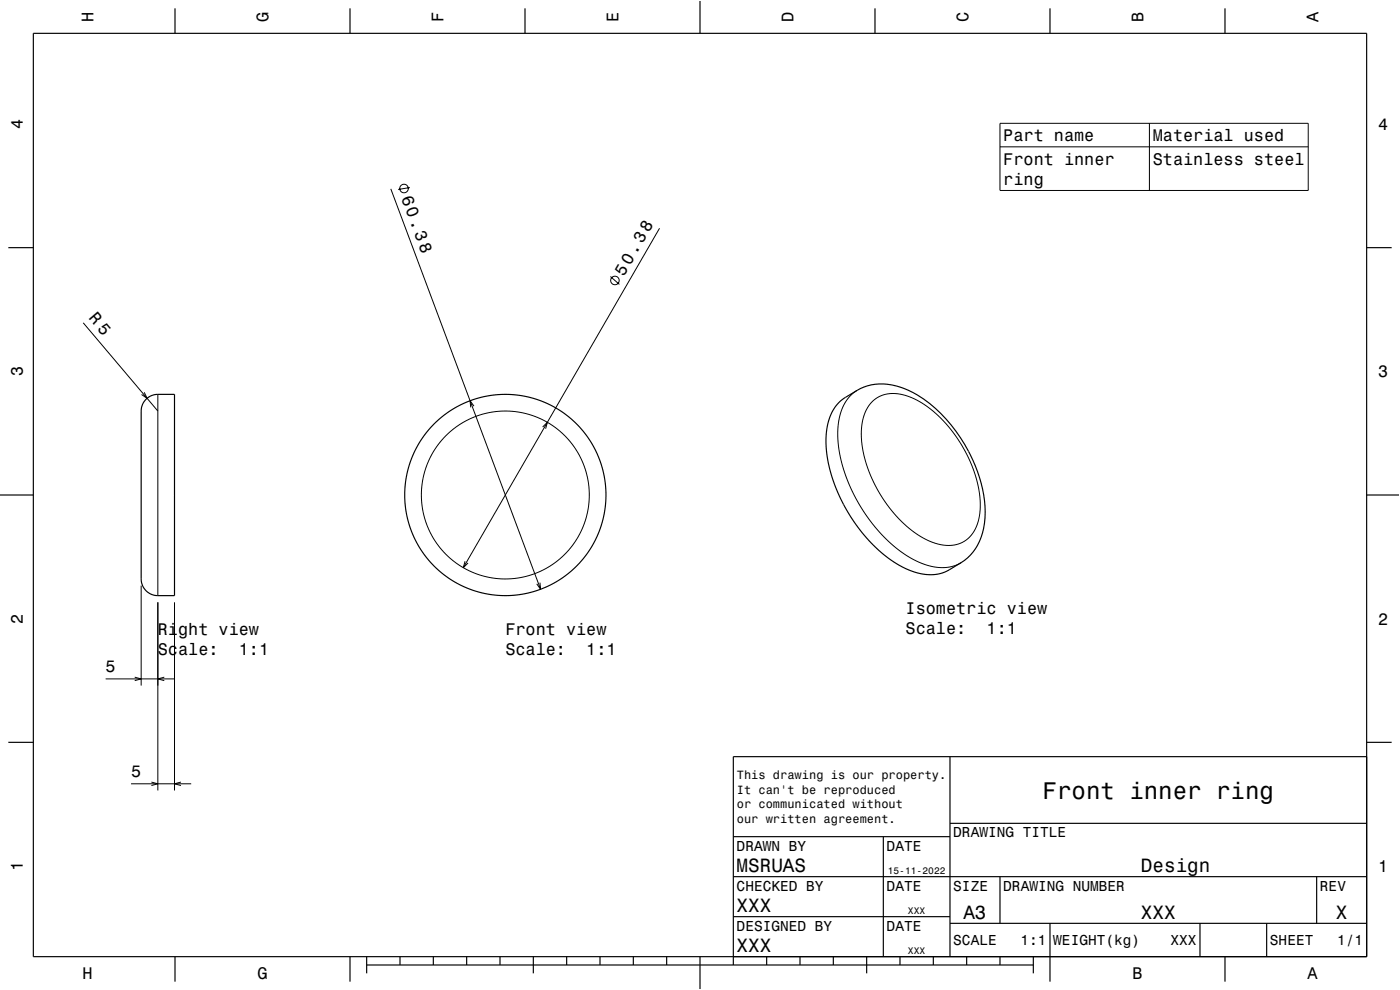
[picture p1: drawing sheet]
<svg xmlns="http://www.w3.org/2000/svg" width="420mm" height="297mm" viewBox="0 0 420 297" stroke-linecap="round" stroke-linejoin="round" font-family="sans-serif">
<g fill="none" stroke="#000" stroke-width=".3">
<path d="M300 37h92.5v20.1h-92.5zM344.8 37v20.1M117.2 56.7l45 120.1M123 56.3l-3.6 .5M300 44h92.5M197.9 68.5l-58.9 101.8M25 96.8l22.4 26.5M183.1 83l2.7 2.3M43.3 117.7l.8 1.8-1.6-1.1M47.4 118.3v60.4M257.1 117.1l-2.6 2.3-1.8 3.2-1.1 3.6-.3 4.8 .6 5 1.3 5.2 1.9 4.9 2.7 5.3 3.4 5 3.6 4.3 4.1 3.7 4.4 3 4.2 2 3.9 .8 3.6-.1 1.7-.5 1.6-.8M142.2 121.9l-1.2-1.7 .2 2"/>
<path d="M162.8 128.1l1.4-1.4-.5 1.9M261.7 120.5l2.2-1.6 2.8-.8 3.5 .2 3.4 1 3.5 1.9 3.7 2.9 3.6 3.7 2.8 3.8 2.7 4.5 2.1 4.7 1.3 4.5 .7 4.3v4.2l-.8 3.4-1.6 3.1-2.1 1.9-2.5 1.1-2.8 .3-3.3-.5-3.3-1.4-3.4-2.1-3.1-2.6-3-3.1-2.9-3.9-2.2-3.6-2.1-4.5-1.4-4.1-.9-4.4-.2-3.9 .5-3.7 1-2.9zM42.4 175.7v30M139.5 168.4l-.5 1.9 1.4-1.4M162 174.8l.2 2-1.2-1.7M47.4 180.7v56.4M52.4 180.7v56.4M31.7 203.7h20.7M40.4 203.2l2 .5-2 .5M49.3 203.2l-1.9 .5 1.9 .5M39.3 235.1h18.1M45.4 234.6l2 .5-2 .6"/>
<path d="M54.3 234.6l-1.9 .5 1.9 .6"/>
<circle cx="121.2" cy="56.6" r="1.28"/>
<circle cx="184.5" cy="84.1" r="1.28"/>
<circle cx="151.6" cy="148.5" r="25.2"/>
</g>
<g fill="none" stroke="#000" stroke-width=".35">
<path d="M10 10h400v277h-400zM52.5 2.5v7.5M105 2.5v7.5M157.5 2.5v7.5M210 0v10M262.5 2.5v7.5M315 2.5v7.5M367.5 2.5v7.5M2.5 74.3h7.5M410 74.3h7.5M43.8 119.8a5 5 0 0 1 3.6-1.5h5v60.4h-5a5 5 0 0 1-5-5v-50.4a5 5 0 0 1 1.4-3.5zM251.6 120.8l2-1.6a18.3 18.3 0 0 1 9-3.9 22.1 22.1 0 0 1 16.2 5.7 45.2 45.2 0 0 1 16.8 32.6 17 17 0 0 1-7.3 15.2l-4.4 2.6-2.4 .8-3.7 .1-3.7-.8-4.2-1.9-4.4-2.9-3.9-3.6-4-4.6-3.2-4.8-2.8-5.4-2.1-5.7-1.3-5.5-.4-5 .4-4.5 1.3-3.7 1-1.7z"/>
<path d="M0 148.5h10M410 148.5h10M2.5 222.7h7.5M285 227v60M410 222.7h7.5M410 227h-190v62.5M220 251h65M265 251v36M285 247h125M220 275h65M220 263h190M285 277h125"/>
<path d="M300 263v14M315 277v17.5M360 277v10M380 277v10M395 263v14M52.5 287v7.5M105 287v7.5M110 289.5h200M110 287v5M120 287v2.5M130 287v2.5M140 287v2.5"/>
<path d="M150 287v2.5M160 287v5M170 287v2.5M180 287v2.5M190 287v2.5M200 287v2.5M210 287v10M230 287v2.5M240 287v2.5M250 287v2.5M260 287v5M270 287v2.5"/>
<path d="M280 287v2.5M290 287v2.5M300 287v2.5M310 287v5M367.5 287v7.5"/>
<circle cx="151.6" cy="148.5" r="30.2"/>
</g>
<path d="M0 0h420v297h-420" fill="none" stroke="#fff" stroke-width=".3"/>
<text font-size="7.2" x="312.8" y="239.6">Front inner ring</text>
<g font-size="5.8">
<text x="221" y="261.6">MSRUAS</text>
<text x="342.3" y="261.6">Design</text>
<text x="221" y="273.6">XXX</text>
<text x="289" y="275.6">A3</text>
<text x="342.3" y="275.6">XXX</text>
<text x="400.8" y="275.6">X</text>
<text x="221" y="285.6">XXX</text>
</g>
<g font-size="5.1">
<text x="120.4" y="59.3" transform="rotate(70 120.4 59.3)">60.38</text>
<text x="187.1" y="83" transform="rotate(-60 187.1 83)">50.38</text>
</g>
<g font-size="5">
<text x="28.1" y="6.5" transform="rotate(-90 28.1 6.5)">H</text>
<text x="80.6" y="6.5" transform="rotate(-90 80.6 6.5)">G</text>
<text x="133.1" y="6.5" transform="rotate(-90 133.1 6.5)">F</text>
<text x="185.6" y="6.5" transform="rotate(-90 185.6 6.5)">E</text>
<text x="238.1" y="6.5" transform="rotate(-90 238.1 6.5)">D</text>
<text x="290.6" y="6.5" transform="rotate(-90 290.6 6.5)">C</text>
<text x="343.1" y="6.5" transform="rotate(-90 343.1 6.5)">B</text>
<text x="395.6" y="6.5" transform="rotate(-90 395.6 6.5)">A</text>
<text x="6.8" y="38.7" transform="rotate(-90 6.8 38.7)">4</text>
<text x="413.5" y="39">4</text>
<text x="301" y="42.4">Part name</text>
<text x="345.8" y="42.4">Material used</text>
<text x="301" y="49.4">Front inner</text>
<text x="345.8" y="49.4">Stainless steel</text>
<text x="301" y="55.4">ring</text>
<text x="26.5" y="95.5" transform="rotate(49 26.5 95.5)">R 5</text>
<text x="6.8" y="112.9" transform="rotate(-90 6.8 112.9)">3</text>
<text x="413.5" y="113.2">3</text>
<text x="271.7" y="184.3">Isometric view</text>
<text x="6.8" y="187.1" transform="rotate(-90 6.8 187.1)">2</text>
<text x="47.4" y="190.5">Right view</text>
<text x="151.6" y="190.5">Front view</text>
<text x="271.7" y="190.3">Scale:</text>
<text x="296" y="190.3">1:1</text>
<text x="413.5" y="187.4">2</text>
<text x="47.4" y="196.6">Scale:</text>
<text x="71.6" y="196.6">1:1</text>
<text x="151.6" y="196.6">Scale:</text>
<text x="175.9" y="196.6">1:1</text>
<text x="31.7" y="201.7">5</text>
<text x="39.3" y="233.1">5</text>
<text x="6.8" y="261.3" transform="rotate(-90 6.8 261.3)">1</text>
<text x="413.5" y="261.6">1</text>
<text x="24.7" y="293.8">H</text>
<text x="77.2" y="293.8">G</text>
<text x="339.7" y="293.8">B</text>
<text x="392.2" y="293.8">A</text>
</g>
<g font-size="4.3">
<text x="286" y="251.2">DRAWING TITLE</text>
<text x="221" y="255.2">DRAWN BY</text>
<text x="266" y="255.2">DATE</text>
<text x="221" y="267.2">CHECKED BY</text>
<text x="266" y="267.2">DATE</text>
<text x="286" y="267.2">SIZE</text>
<text x="301" y="267.2">DRAWING NUMBER</text>
<text x="396" y="267.2">REV</text>
<text x="221" y="279.2">DESIGNED BY</text>
<text x="266" y="279.2">DATE</text>
<text x="286" y="283.6">SCALE</text>
<text x="306.2" y="283.6">1:1</text>
<text x="316" y="283.6">WEIGHT(kg)</text>
<text x="351.2" y="283.6">XXX</text>
<text x="381" y="283.6">SHEET</text>
<text x="401.2" y="283.6">1/1</text>
</g>
<g font-size="3.6">
<text x="221.1" y="233.8">This drawing is our property.</text>
<text x="221.1" y="238.1">It can't be reproduced</text>
<text x="221.1" y="242.5">or communicated without</text>
<text x="221.1" y="246.8">our written agreement.</text>
</g>
<g font-size="2.9">
<text x="266.3" y="262.3">15-11-2022</text>
<text x="272.4" y="274.3">XXX</text>
<text x="272.4" y="286.3">XXX</text>
</g>
</svg>
